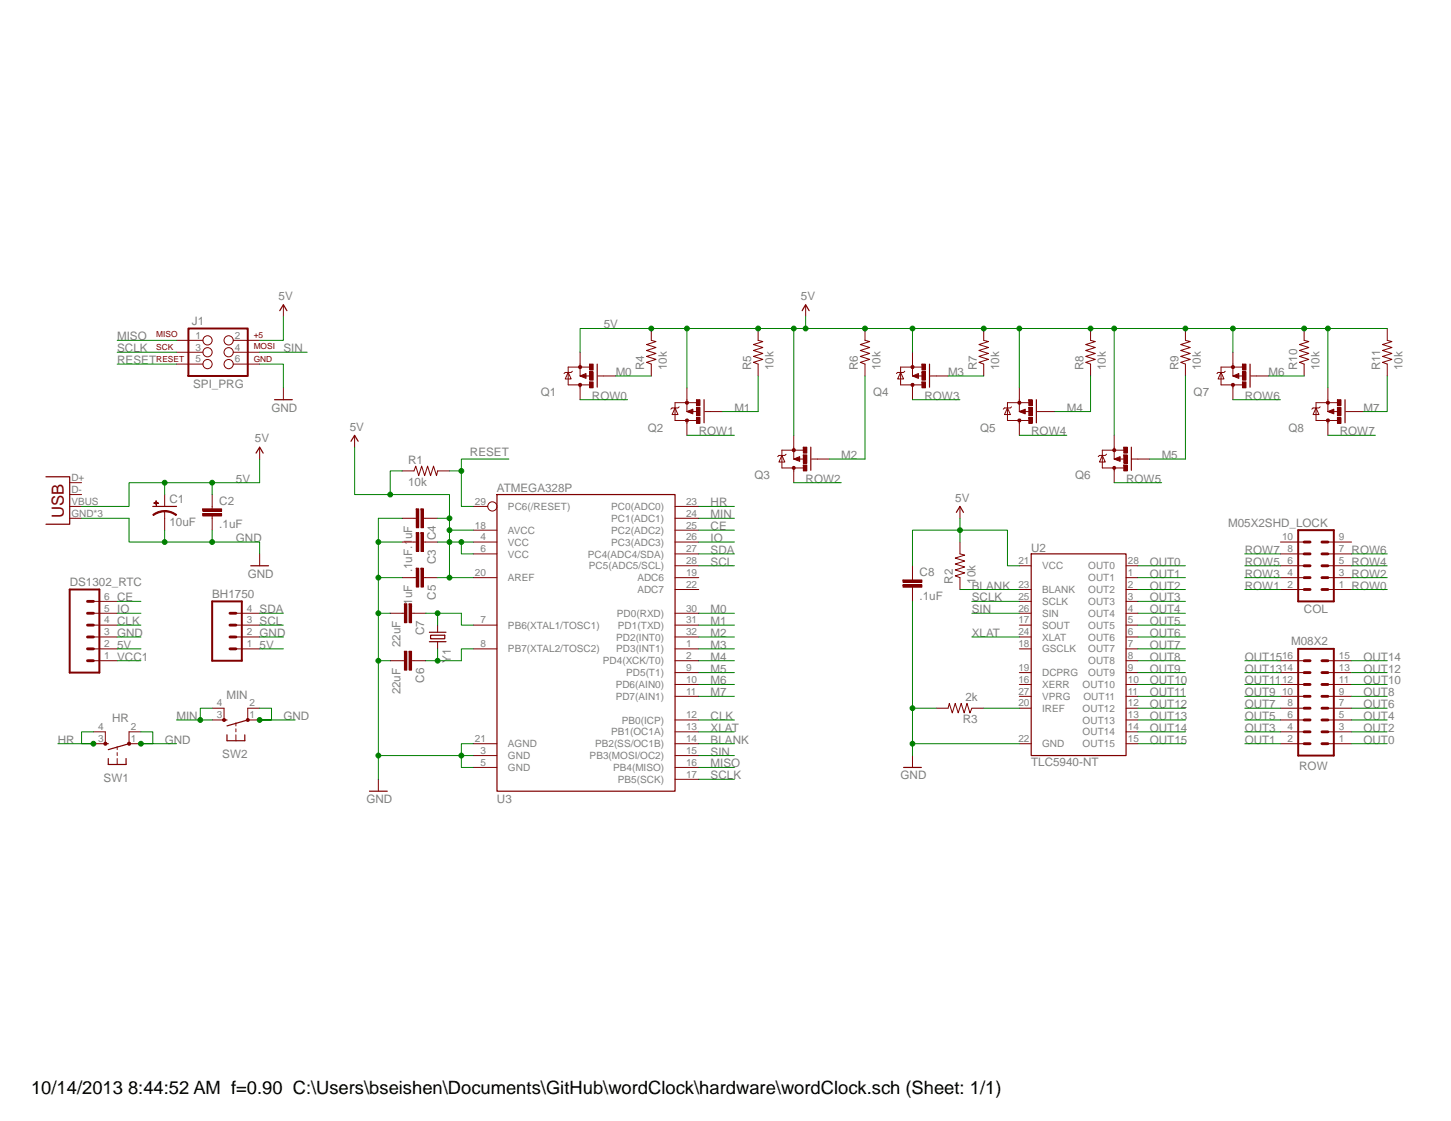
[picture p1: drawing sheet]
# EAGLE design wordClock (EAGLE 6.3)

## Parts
BH1750  M04LOCK  [1X04_LOCK]
C1  10uF  CAP_POLD  [PANASONIC_D]
C2  .1uF  CAP0805  [0805]
C3  .1uF  CAP0805  [0805]
C4  .1uF  CAP0805  [0805]
C5  .1uF  CAP0805  [0805]
C6  22uF  CAP0805  [0805]
C7  22uF  CAP0805  [0805]
C8  .1uF  CAP0805  [0805]
COL  M05X2SHD_LOCK  [2X5-SHROUDED_LOCK]
DS1302_RTC  M06FEMALE_LOCK  [1X06_FEMALE_LOCK.010]
J1  SPI_PRG  AVR_SPI_PRG_62X3_LOCK  [2X3_LOCK]
JP1  USB-MICROB  [USB-MICROB]
Q1  MOSFET-PCHANNELSMD  [SOT23-3]
Q2  MOSFET-PCHANNELSMD  [SOT23-3]
Q3  MOSFET-PCHANNELSMD  [SOT23-3]
Q4  MOSFET-PCHANNELSMD  [SOT23-3]
Q5  MOSFET-PCHANNELSMD  [SOT23-3]
Q6  MOSFET-PCHANNELSMD  [SOT23-3]
Q7  MOSFET-PCHANNELSMD  [SOT23-3]
Q8  MOSFET-PCHANNELSMD  [SOT23-3]
R1  10k  RESISTOR0805-RES  [0805]
R2  10k  RESISTOR0805-RES  [0805]
R3  2k  RESISTOR0805-RES  [0805]
R4  10k  RESISTOR0805-RES  [0805]
R5  10k  RESISTOR0805-RES  [0805]
R6  10k  RESISTOR0805-RES  [0805]
R7  10k  RESISTOR0805-RES  [0805]
R8  10k  RESISTOR0805-RES  [0805]
R9  10k  RESISTOR0805-RES  [0805]
R10  10k  RESISTOR0805-RES  [0805]
R11  10k  RESISTOR0805-RES  [0805]
ROW  M08X2  [2X8]
SW1  HR  TAC_SWITCHPTH  [TACTILE-PTH]
SW2  MIN  TAC_SWITCHPTH  [TACTILE-PTH]
U2  TLC5940-NT  [DIL28-3]
U3  ATMEGA328P  ATMEGA328_SMT  [TQFP32-08]
Y1  CRYSTALHC49UV  [HC49U-V]

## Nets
5V: BH1750.1 C1.+ C2.1 C3.1 C4.1 C5.1 C8.1 DS1302_RTC.2 J1.2 JP1.VBUS Q1.2(S) Q2.2(S) Q3.2(S) Q4.2(S) Q5.2(S) Q6.2(S) Q7.2(S) Q8.2(S) R1.1 R2.2 R4.2 R5.2 R6.2 R7.2 R8.2 R9.2 R10.2 R11.2 U2.21(VCC) U3.4(VCC) U3.6(VCC) U3.18(AVCC) U3.20(AREF)
BLANK: R2.1 U2.23(BLANK) U3.14(PB2(SS/OC1B))
CE: DS1302_RTC.6 U3.25(PC2(ADC2))
CLK: DS1302_RTC.4 U3.12(PB0(ICP))
GND: BH1750.2 C1.- C2.2 C3.2 C4.2 C5.2 C6.2 C7.2 C8.2 DS1302_RTC.3 J1.6 JP1.GND JP1.MT1(GND) JP1.MT2(GND) R3.2 SW1.1 SW1.2 SW2.1 SW2.2 U2.22(GND) U3.3(GND) U3.5(GND) U3.21(AGND)
HR: SW1.3 SW1.4 U3.23(PC0(ADC0))
IO: DS1302_RTC.5 U3.26(PC3(ADC3))
M0: Q1.1(G) R4.1 U3.30(PD0(RXD))
M1: Q2.1(G) R5.1 U3.31(PD1(TXD))
M2: Q3.1(G) R6.1 U3.32(PD2(INT0))
M3: Q4.1(G) R7.1 U3.1(PD3(INT1))
M4: Q5.1(G) R8.1 U3.2(PD4(XCK/T0))
M5: Q6.1(G) R9.1 U3.9(PD5(T1))
M6: Q7.1(G) R10.1 U3.10(PD6(AIN0))
M7: Q8.1(G) R11.1 U3.11(PD7(AIN1))
MIN: SW2.3 SW2.4 U3.24(PC1(ADC1))
MISO: J1.1 U3.16(PB4(MISO))
N$1: R3.1 U2.20(IREF)
N$2: C6.1 U3.8(PB7(XTAL2/TOSC2)) Y1.2
N$4: C7.1 U3.7(PB6(XTAL1/TOSC1)) Y1.1
OUT0: ROW.1 U2.28(OUT0)
OUT1: ROW.2 U2.1(OUT1)
OUT2: ROW.3 U2.2(OUT2)
OUT3: ROW.4 U2.3(OUT3)
OUT4: ROW.5 U2.4(OUT4)
OUT5: ROW.6 U2.5(OUT5)
OUT6: ROW.7 U2.6(OUT6)
OUT7: ROW.8 U2.7(OUT7)
OUT8: ROW.9 U2.8(OUT8)
OUT9: ROW.10 U2.9(OUT9)
OUT10: ROW.11 U2.10(OUT10)
OUT11: ROW.12 U2.11(OUT11)
OUT12: ROW.13 U2.12(OUT12)
OUT13: ROW.14 U2.13(OUT13)
OUT14: ROW.15 U2.14(OUT14)
OUT15: ROW.16 U2.15(OUT15)
RESET: J1.5 R1.2 U3.29(PC6(/RESET))
ROW0: COL.1 Q1.3(D)
ROW1: COL.2 Q2.3(D)
ROW2: COL.3 Q3.3(D)
ROW3: COL.4 Q4.3(D)
ROW4: COL.5 Q5.3(D)
ROW5: COL.6 Q6.3(D)
ROW6: COL.7 Q7.3(D)
ROW7: COL.8 Q8.3(D)
SCL: BH1750.3 U3.28(PC5(ADC5/SCL))
SCLK: J1.3 U2.25(SCLK) U3.17(PB5(SCK))
SDA: BH1750.4 U3.27(PC4(ADC4/SDA))
SIN: J1.4 U2.26(SIN) U3.15(PB3(MOSI/OC2))
VCC1: DS1302_RTC.1
XLAT: U2.24(XLAT) U3.13(PB1(OC1A))
Unconnected: COL.9 COL.10 JP1.D+ JP1.D- U2.16(XERR) U2.17(SOUT) U2.18(GSCLK) U2.19(DCPRG) U2.27(VPRG) U3.19(ADC6) U3.22(ADC7)

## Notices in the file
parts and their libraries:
SparkFun-Connectors: Licensing: CC v3.0 Share-Alike You are welcome to use this library for commercial purposes.
